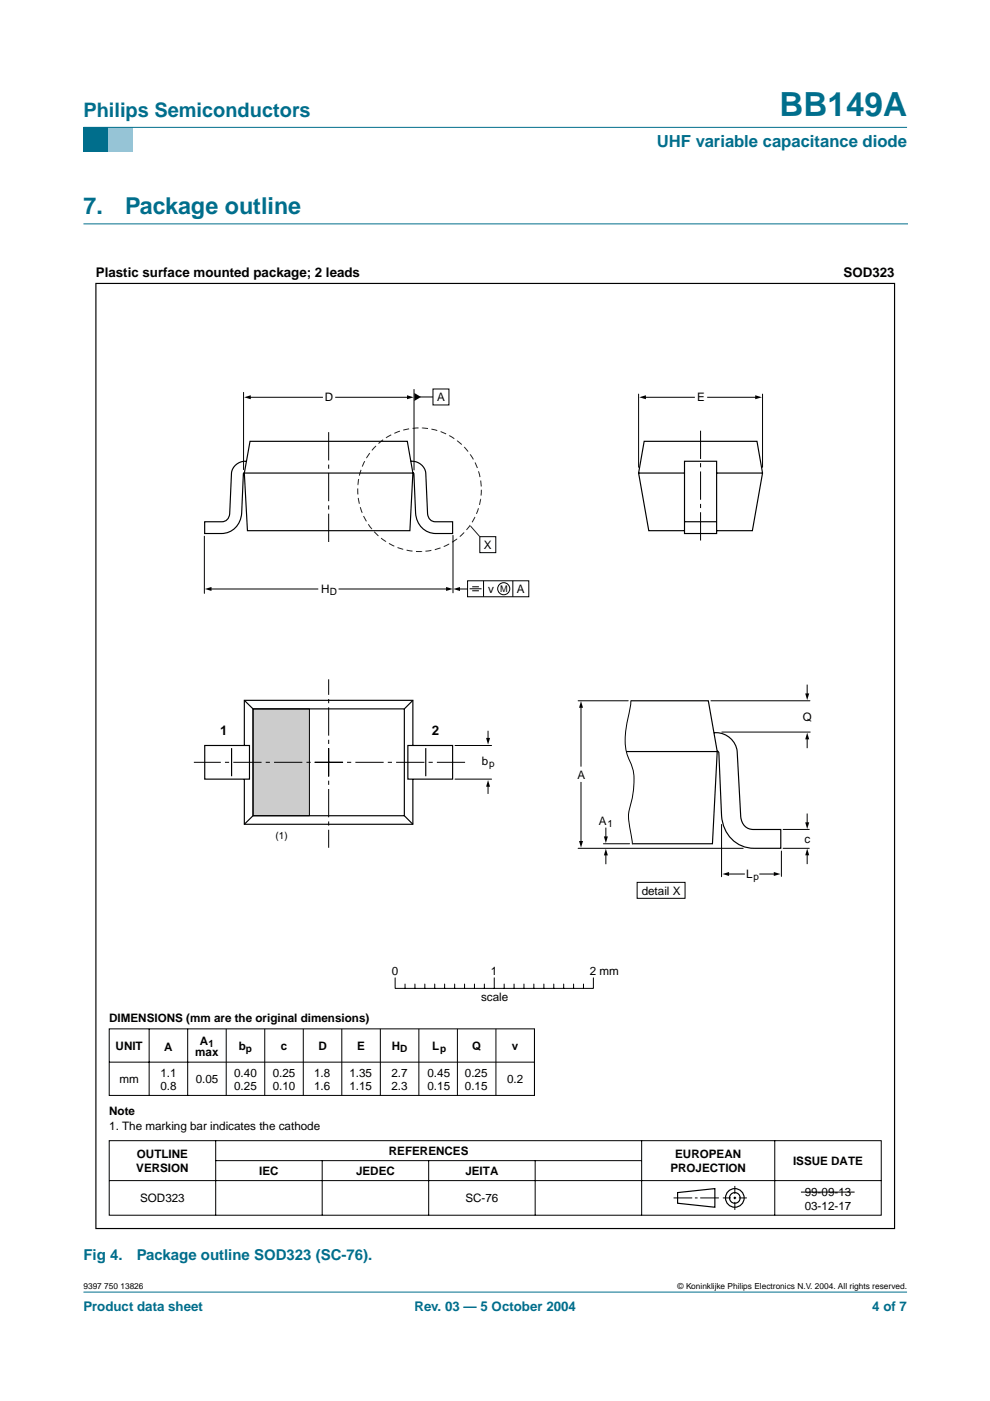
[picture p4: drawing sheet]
<svg xmlns="http://www.w3.org/2000/svg" width="210mm" height="297mm" viewBox="0 0 210 297" stroke-linecap="round" stroke-linejoin="round" font-family="sans-serif">
<path d="M17.7 273.9h174.6z" fill="#006e8c" stroke="#006e8c" stroke-width=".21"/>
<path d="M17.7 27h5.3v5.3h-5.3z" fill-rule="evenodd" fill="#006e8c"/>
<path d="M23 27h5.3v5.3h-5.3z" fill-rule="evenodd" fill="#96c4d6"/>
<path d="M17.7 27h174.6z" fill="#006e8c" stroke="#006e8c" stroke-width=".21"/>
<path d="M17.7 47.5h174.7" fill="none" stroke="#006e8c" stroke-width=".21"/>
<path d="M53.6 150.3h12v22.7h-12z" fill="#ccc" stroke="#000" stroke-width=".21"/>
<g fill="none" stroke="#000" stroke-width=".21">
<path d="M51.6 83.2v16.4M52.9 84.2h15.5M71.2 84.2h15.4M87.8 82.6v17M89 84.2h2.8M91.8 82.5h3.4v3.4h-3.4zM135.4 83.6v15.5M136.7 84.2h10.5M150 84.2h10.4M161.7 83.6v15.5M43.3 113.7v12.1M96 113.5v12.2"/>
<path d="M101.7 113.8h3.4v3.4h-3.4zM44.6 124.9h22.8M71.9 124.9h23M97.2 124.9h1.9M99.1 123.1h13v3.4h-13zM99.6 124.8h2.5M100.1 125.3h1.4M100.1 124.4h1.4M102.5 123.1v3.4M108.7 123.1v3.4M96.5 158.1h7.7M103.5 155v1.7"/>
<path d="M122.6 148.6h10.6M123.2 149.8v12.6M133.8 148.6l-.2 1.5a24.9 24.9 0 0 0-.9 9l.3 .8a12 12 0 0 1 1.3 7.9l-.4 1.9a9.9 9.9 0 0 0-.2 6.5l.4 2.8M150.7 148.6h21M153.1 155.2h18.7M171.1 145.3v2M171.1 156.5v2M96.5 165.2h7.7M103.5 166.5v1.7M122.6 179.9h35M123.2 165.9v12.7M127.9 178.9h5.6"/>
<path d="M128.5 175.6v2M153 174.8v11.1M166 179.9h5.6M166 175.9h5.6M171.1 172.6v2M128.5 181.1v2M135.1 187.1h10.1v3.4h-10.1zM154.3 185.3h3.5M161.1 185.3h3.2M165.7 180.4v5.4M171.1 181.1v2M23.2 218.1h90.1v14.2h-90.1z"/>
<path d="M31.6 218.1v14.1M39.8 218.1v14.2M48 218.1v14.2M56.1 218.1v14.2M64.3 218.1v14.2M72.5 218.1v14.2M80.6 218.1v14.2M83.8 207.3v2.3h42v-2.3M85.9 208.6v1M88 208.6v1M88.8 218.1v14.2M90.1 208.6v1"/>
<path d="M92.2 208.6v1M94.3 208.6v1M96.4 208.6v1M97 218.1v14.2M98.5 208.6v1M100.6 208.6v1M102.7 208.6v1M104.8 207.3v2.3M105.1 218.1v14.2M106.9 208.6v1M109 208.6v1M111.1 208.6v1"/>
<path d="M113.2 208.6v1M113.3 218.1v14.2M115.3 208.6v1M117.4 208.6v1M119.5 208.6v1M121.6 208.6v1M123.7 208.6v1M23.2 225.2h90.1M23.2 241.8h163.6v15.9h-163.6zM23.2 250.3h163.6M45.7 241.8v15.9M45.7 246.1h90.3"/>
<path d="M68.3 246.1v11.6M90.9 246.1v11.6M113.5 246.1v11.6M136 241.8v15.9M142.8 254h4M147.3 254h.6M148.5 254h3.9M153.3 254h1.7M155.5 254h.6M155.8 251.4v1.7M155.8 253.7v.6M155.8 254.8v1.7"/>
<path d="M156.6 254h1.7M164.3 241.8v15.9M169.8 252.7h11.4"/>
<circle cx="106.8" cy="124.8" r="1.28"/>
</g>
<g fill="none" stroke="#000" stroke-width=".25">
<path d="M20.3 60.1h169.4v200.4h-169.4zM52.3 97.8a2.95 2.95 0 0 0-3.2 2.5l-.4 8.6a1.68 1.68 0 0 1-1.7 1.7h-3.6v2.5h3.5a4.4 4.4 0 0 0 4.3-4.3l.4-8.4 .2-.2M53 93.6h33.4l1.1 6.7-.6 12.2h-34.4l-.7-12.2zM87.1 97.8a2.95 2.95 0 0 1 3.2 2.5l.4 8.6a1.68 1.68 0 0 0 1.6 1.7h3.7v2.5h-3.6a4.4 4.4 0 0 1-4.3-4.3l-.3-8.4-.3-.2M145.1 97.8h6.8v15.3h-6.8zM51.8 100.3h35.7M135.4 100.3h9.7M145.1 112.5h-7.5l-2.2-12.2 1.2-6.7h23.9l1.2 6.7-2.2 12.2h-7.6M145.1 110.6h6.8M151.9 100.3h9.8M43.4 158.1h9.5v7.1h-9.5zM49.1 158.6v6"/>
<path d="M51.8 158.1v-9.6h35.7v9.6M51.8 148.5l1.8 1.8M53.6 150.3h32.1v22.7h-32.1zM86.5 158.1h9.5v7.1h-9.5zM87.5 148.5l-1.8 1.8M90.3 158.6v6M132.8 159.3h19.3M133.8 148.6h16.4l1.9 10.7-1 19.6h-17M151.4 155.3a4.6 4.6 0 0 1 4.9 4l.8 13.9a2.71 2.71 0 0 0 2.6 2.7h5.8v4h-5.6a7 7 0 0 1-6.9-7l-.6-13.4-.3-.2M51.8 165.2v9.6h35.7v-9.6M53.6 173l-1.8 1.8M85.7 173l1.8 1.8"/>
<path d="M143.7 252.9l7.9-.9v4l-7.9-.9z"/>
<circle cx="155.8" cy="254" r="1.98"/>
<circle cx="155.8" cy="254" r="1.13"/>
</g>
<path d="M148.5 91.3v24.2M69.7 114.9v-23.9M69.7 158.6v21.1M66.7 161.6h31.9M69.7 164.6v-20.6M72.7 161.6h-31.6" fill="none" stroke="#000" stroke-width=".21" stroke-dasharray="6 .9 .9 .9" stroke-linecap="butt"/>
<g fill="#000">
<path d="M51.8 84.2l1.4-.4v.8zM86.3 83.8l1.4 .4-1.4 .4zM87.8 83.3l1.5 .9-1.5 .8zM135.5 84.2l1.5-.4v.8zM160.1 83.8l1.4 .4-1.4 .4zM43.4 124.9l1.4-.5v.9zM94.6 124.4l1.4 .5-1.4 .4zM96.1 124.9l1.4-.4v.8zM103.1 156.5h.8l-.4 1.4zM123.2 148.6l.4 1.5h-.8zM171.1 155.3l.5 1.5h-.9zM170.7 147h.9l-.5 1.4z"/>
<path d="M103.5 165.4l.4 1.4h-.8zM122.8 178.3h.8l-.4 1.4zM128 177.3h.9l-.4 1.5zM170.7 174.4h.9l-.5 1.4zM128.5 179.9l.4 1.5h-.9zM153.2 185.3l1.4-.4v.8zM164.1 184.9l1.4 .4-1.4 .4zM171.1 179.9l.5 1.4h-.9z"/>
</g>
<path d="M99.8 111.5l1.9 2.3" fill="none" stroke="#231f20" stroke-width=".21"/>
<circle cx="89" cy="103.8" r="13.1" fill="none" stroke="#231f20" stroke-width=".21" stroke-dasharray="1.2 .7 0 0" stroke-linecap="butt"/>
<text font-size="7.1" fill="#006e8c" x="165.3" y="24.7">BB149A</text>
<g font-size="4.9" fill="#006e8c">
<text x="17.7" y="45.5">7.</text>
<text x="26.5" y="45.5">Package outline</text>
</g>
<text font-size="4.2" fill="#006e8c" x="17.7" y="24.9">Philips Semiconductors</text>
<text font-size="3.5" fill="#006e8c" x="139.3" y="31.1">UHF variable capacitance diode</text>
<g font-size="3.2" fill="#006e8c">
<text x="17.7" y="267.2">Fig 4.</text>
<text x="29" y="267.2">Package outline SOD323 (SC-76).</text>
</g>
<g font-size="2.8">
<text x="20.3" y="58.7">Plastic surface mounted package; 2 leads</text>
<text x="178.8" y="58.7">SOD323</text>
<text x="46.7" y="155.8">1</text>
<text x="91.5" y="155.8">2</text>
</g>
<g font-size="2.8" fill="#006e8c">
<text x="17.7" y="278">Product data sheet</text>
<text x="87.9" y="278">Rev. 03 — 5 October 2004</text>
<text x="184.9" y="278">4 of 7</text>
</g>
<g font-size="2.5">
<text x="68.9" y="85.1">D</text>
<text x="92.7" y="85">A</text>
<text x="147.8" y="85.1">E</text>
<text x="102.6" y="116.3">X</text>
<text x="68.1" y="125.7">H</text>
<text x="103.5" y="125.7">v</text>
<text x="109.6" y="125.7">A</text>
<text x="170.2" y="152.8">Q</text>
<text x="102.2" y="162.2">b</text>
<text x="122.4" y="165.1">A</text>
<text x="126.9" y="174.9">A</text>
<text x="170.6" y="178.6">c</text>
<text x="136" y="189.7">detail X</text>
<text x="158.2" y="186.1">L</text>
<text x="83.1" y="206.6">0</text>
<text x="104.1" y="206.6">1</text>
<text x="125.1" y="206.6">2 mm</text>
<text x="102" y="212.3">scale</text>
<text x="23.2" y="216.7">DIMENSIONS (mm are the original dimensions)</text>
<text x="42.4" y="221.5">A</text>
<text x="24.5" y="222.7">UNIT</text>
<text x="34.8" y="222.7">A</text>
<text x="41.4" y="223.9">max</text>
<text x="50.6" y="222.7">b</text>
<text x="59.5" y="222.7">c</text>
<text x="67.5" y="222.7">D</text>
<text x="75.7" y="222.7">E</text>
<text x="83.1" y="222.7">H</text>
<text x="91.6" y="222.7">L</text>
<text x="100.1" y="222.7">Q</text>
<text x="108.5" y="222.7">v</text>
<text x="25.3" y="229.7">mm</text>
<text x="34" y="228.3">1.1</text>
<text x="34" y="231.1">0.8</text>
<text x="41.5" y="229.7">0.05</text>
<text x="49.6" y="228.3">0.40</text>
<text x="49.6" y="231.1">0.25</text>
<text x="57.8" y="228.3">0.25</text>
<text x="57.8" y="231.1">0.10</text>
<text x="66.6" y="228.3">1.8</text>
<text x="66.6" y="231.1">1.6</text>
<text x="74.1" y="228.3">1.35</text>
<text x="74.1" y="231.1">1.15</text>
<text x="83" y="228.3">2.7</text>
<text x="83" y="231.1">2.3</text>
<text x="90.6" y="228.3">0.45</text>
<text x="90.6" y="231.1">0.15</text>
<text x="98.6" y="228.3">0.25</text>
<text x="98.6" y="231.1">0.15</text>
<text x="107.5" y="229.7">0.2</text>
<text x="23.2" y="236.5">Note</text>
<text x="23.2" y="239.5">1. The marking bar indicates the cathode</text>
<text x="29" y="245.5">OUTLINE</text>
<text x="82.5" y="245">REFERENCES</text>
<text x="143.2" y="245.5">EUROPEAN</text>
<text x="28.9" y="248.5">VERSION</text>
<text x="55" y="249.2">IEC</text>
<text x="75.5" y="249.2">JEDEC</text>
<text x="98.7" y="249.2">JEITA</text>
<text x="142.1" y="248.5">PROJECTION</text>
<text x="168.1" y="246.9">ISSUE DATE</text>
<text x="29.7" y="254.8">SOD323</text>
<text x="98.7" y="254.8">SC-76</text>
<text x="170.6" y="253.5">99-09-13</text>
<text x="170.6" y="256.5">03-12-17</text>
</g>
<g font-size="2.1">
<text x="69.9" y="126.2">D</text>
<text x="103.7" y="162.7">p</text>
<text x="58.4" y="177.9">(1)</text>
<text x="128.8" y="175.4">1</text>
<text x="159.8" y="186.6">p</text>
<text x="44.2" y="221.9">1</text>
<text x="52.2" y="223.1">p</text>
<text x="84.9" y="223.1">D</text>
<text x="93.3" y="223.1">p</text>
</g>
<text font-size="1.9" x="106" y="125.5">M</text>
<g font-size="1.8">
<text x="17.7" y="273.4">9397 750 13826</text>
<text x="143.7" y="273.4">© Koninklijke Philips Electronics N.V. 2004. All rights reserved.</text>
</g>
</svg>
